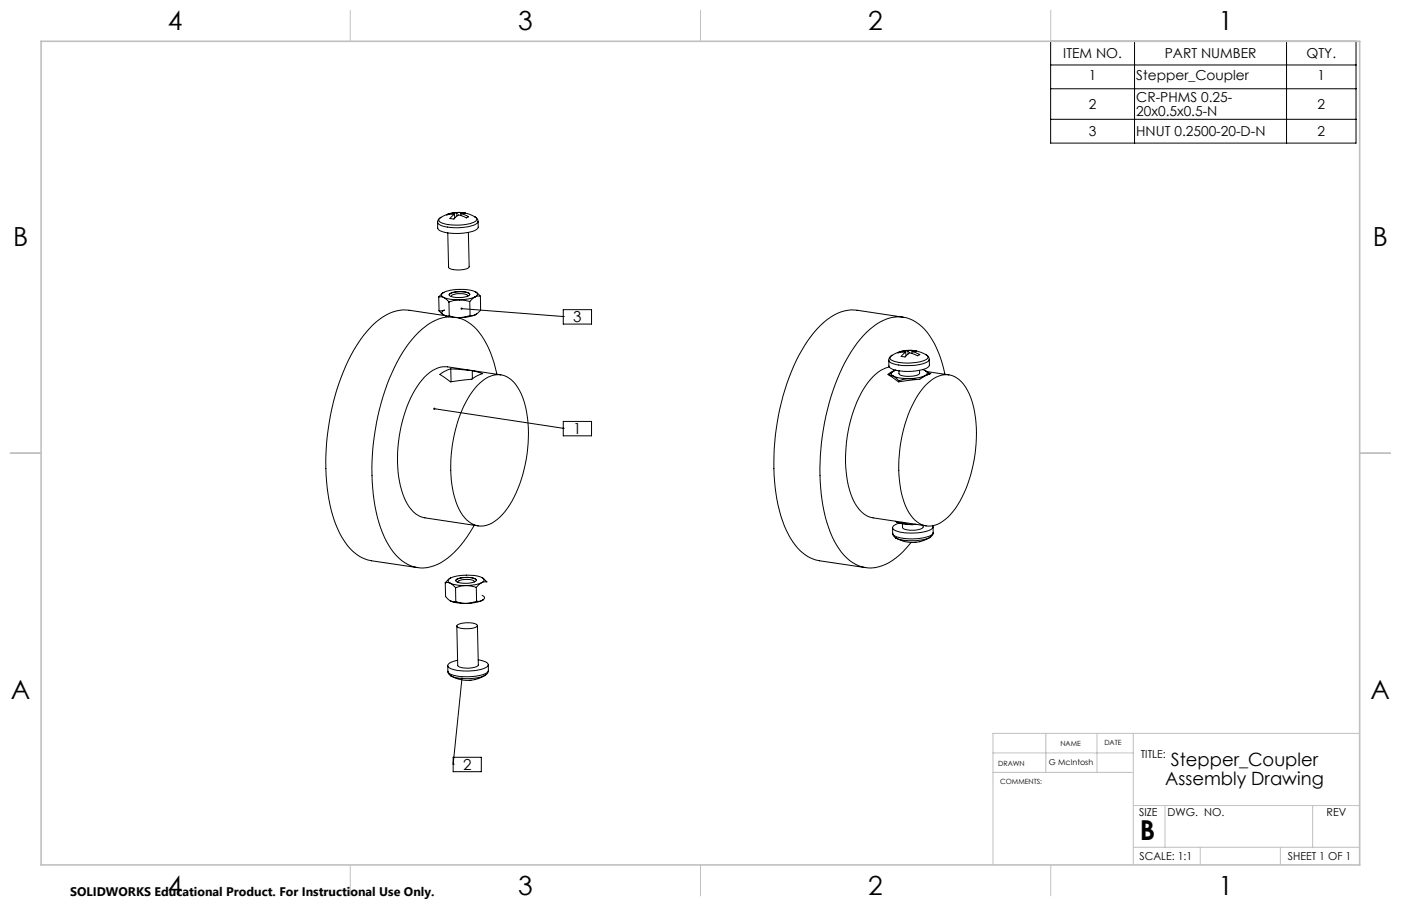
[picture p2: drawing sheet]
<svg xmlns="http://www.w3.org/2000/svg" width="432mm" height="279mm" viewBox="0 0 432 279" stroke-linecap="round" stroke-linejoin="round" font-family="sans-serif">
<g fill="none" stroke="#000" stroke-width=".31">
<path d="M323.8 12.7h94.1v31.4h-94.1zM349.7 12.7v31.4M396.5 12.7v31.4M323.8 20h94.1M323.8 27.4h94.1M323.8 36.8h94.1M134.9 68.5v1.8a3.2 3.2 0 0 0 3.1 1.5M135.9 67l-.7 .6-.3 .9M138.4 65.9l-.7 .4 2.4-.2M138.4 65.9l.1 .2M140.1 66.1l.1 1.1M140.8 65.7l-2.4 .2"/>
<path d="M140.8 65.7v.9M142 65.5a8.9 8.9 0 0 0-6.8 2.2v.2a4.3 4.3 0 0 0 3.7 1.5 12.7 12.7 0 0 0 7.8-1.3l.2-.3a1.84 1.84 0 0 0-1.7-1.5l-2.1-.6M142.1 65.9l2.3 1-.2 .1a.91 .91 0 0 1-1.4-.3 1.7 1.7 0 0 0-2.2 .1l-.2 .2a1.35 1.35 0 0 1-1.7 .4l1.4-1.3M142.1 65.9l-.1 .6M142.3 65.5l1.1 .2-1.3 .2M142.3 65.5l-1.5 .2M142.3 65.5l-.1 .3M144.4 71.7l.2 10.6a5.3 5.3 0 0 1-4.8 .8l-1.2-.3-.3-.3-.3-10.7M146.3 66.9l.7 .5 .4 .9M147.4 68.3v1.8a3.4 3.4 0 0 1-3.1 1.6 20.5 20.5 0 0 1-6.3 .1M147.4 68.3l-.1 .2a7.4 7.4 0 0 1-5.3 1.7 11.6 11.6 0 0 1-7-1.2l-.1-.5M135.2 91.6l1.6 .2"/>
<path d="M135.2 91.6l.1 4.2M135.3 95.8l1.6 1.4M135.3 95.8l1.6-.2a.79 .79 0 0 0-.7 .8 .79 .79 0 0 0 .7 .8M136.5 90.3l-1.3 1.3M136.7 97.1h.1M136.8 91.8a12.6 12.6 0 0 0 4.8 .7M136.8 91.8l1.6 1.3M136.9 97.2l1.6 .2M136.9 97.2a11.6 11.6 0 0 0 4.8 .8M137.1 97.3l-11-1.6a13.5 13.5 0 0 0-11.4 4.7 53 53 0 0 0-12.4 25.7 67 67 0 0 0 .7 34.4 20.1 20.1 0 0 0 8.4 11.4l3.1 1 14.2 2.1M138.4 93.1l.1 4.3M138.5 97.4l3.2 .6"/>
<path d="M138.5 97.7a16.3 16.3 0 0 0-11.5 7 60.3 60.3 0 0 0-11.6 29.6 61.3 61.3 0 0 0 2.4 29.8 17.6 17.6 0 0 0 8.8 10.4 12 12 0 0 0 12.4-3.2 35.8 35.8 0 0 0 7.2-9.3M138.6 90.6a7 7 0 0 1 6.2 .1v.1a5.8 5.8 0 0 1-4.9 .9l-1.2-.4-.3-.4zM141 98a13.8 13.8 0 0 1 8.9 8l1.8 4.2 1.4 5.2M141.6 92.5l-3.2 .6M141.6 92.5l3.2 .5M142.3 95.2l31.3 2.4M144.1 91.3h.1a2.3 2.3 0 0 0-2.6-.7 2.45 2.45 0 0 0-2.5 .8v.1M144.8 90.8a3.8 3.8 0 0 0-3.8-.8 2.73 2.73 0 0 0-2.6 .9M144.8 93l.1 4.3M144.9 97.3l-3.2 .7M146.4 91.6l-1.4 .5-3.4 .4M146.4 91.6l-1.6 1.4"/>
<path d="M146.4 90a13.3 13.3 0 0 0-10.1 .5l-.2 .7 .7 .6M146.4 90a.81 .81 0 0 1 .8 .8 .81 .81 0 0 1-.8 .8M146.4 90l1.7 1.3M146.5 97l-1.6 .3M146.5 97a12.8 12.8 0 0 1-4.8 1M146.7 90.1h.1M146.8 96.9h.1M146.8 96.9l-.3 .1M148.1 91.3l-1.7 .3M148.1 91.3v4.3l-1.6 1.4M173.6 97.6h.1M173.6 95.5h8.7v4.4h-8.7z"/>
<path d="M278.4 97.8l-14.2-2.1a13.4 13.4 0 0 0-11.4 4.7 50.3 50.3 0 0 0-12 23.7 69.7 69.7 0 0 0-.2 34.9 20.8 20.8 0 0 0 8.9 12.9l3.1 1 14.2 2.1M138.9 113.8l-2.1 .8-1.2 .9 3.3 2.3 4.3-.6a5.2 5.2 0 0 0 3.5-1.1l2.1-.9-3.2-.9M138.9 113.8l6.7 .5M138.9 113.8l.1 3.9M145.6 114.3v2.5M147.3 118.7a7.7 7.7 0 0 1 8.9-2.5 14 14 0 0 1 5.9 10 43 43 0 0 1-5.7 30.6 11 11 0 0 1-8.1 5.4 8 8 0 0 1-6.8-5.2 37.8 37.8 0 0 1-1.1-24.7 31.2 31.2 0 0 1 6.9-13.6zM154.4 115.6l-16.4-2.5a9.1 9.1 0 0 0-7.9 4 39.7 39.7 0 0 0-7.6 23.9 27 27 0 0 0 3.7 15.4l1.9 2.1 2.3 1.1 17 2.6M274.1 113.2a12 12 0 0 0-7.4 5.9 42.3 42.3 0 0 0-4.5 33.2 10 10 0 0 0 6.9 7.4l16.4 2.5M274.2 115.9l1.2 .1M275 109.6l-.9 .8-.2 .7M275.1 114.7l-1.1 1M275.2 114.6l-.1 .1"/>
<path d="M275.4 116a11.6 11.6 0 0 0 4.8 .8M275.4 116l1.6 1.4M275.9 114.1l-2.2 1.4 3.2 2.3 4.4-.6a5.2 5.2 0 0 0 3.5-1.1l2.1-.9-.9-.3M276.1 114.2l-.6 .2a.8 .8 0 0 0-.8 .8 .8 .8 0 0 0 .7 .8M277 117.4v.3M277.5 108.4l-.7 .4 2.3-.2M277.5 108.4l.1 .3M279.1 108.6l.2 1.1M279.9 108.2l-2.4 .2M279.9 108.2v.9M280.2 116.8l-3.2 .6M280.2 116.8l2.3 .3"/>
<path d="M281 108.1a8.9 8.9 0 0 0-6.7 2.1v.3a4.4 4.4 0 0 0 3.6 1.4 13.1 13.1 0 0 0 7.9-1.3 1.12 1.12 0 0 0-1.1-1.6l-2.5-.8M281.1 108.4l2.4 1-.3 .1a.91 .91 0 0 1-1.3-.2 1.6 1.6 0 0 0-2.3 .1l-.1 .1a1.32 1.32 0 0 1-1.6 .4l1.2-1.3M281.1 108.4v.6M281.3 108.1l1.2 .2-1.4 .1M281.3 108.1l-1.4 .1M281.3 108.1l-.1 .3M283.4 114.2v.9a2.58 2.58 0 0 1-2.6 .9 4 4 0 0 1-3.7-.8v-.8M284.4 114l.7 .3M285 115.9l-1.4 .5-3.4 .4M285 115.9l-.8 .6M285.1 114.3a.82 .82 0 0 1 .7 .8 .82 .82 0 0 1-.8 .8M285.1 114.3l1.4 1.1"/>
<path d="M285.3 114.4h.1M285.4 109.4l.7 .5 .3 .9M285.4 118.7a7.7 7.7 0 0 1 8.9-2.5 13 13 0 0 1 5.6 8.6 42.8 42.8 0 0 1-5.4 32 11.2 11.2 0 0 1-8.1 5.4 8 8 0 0 1-6.9-5.2 37.8 37.8 0 0 1-1-24.7 32.3 32.3 0 0 1 6.9-13.6zM285.6 114.6l6.9 1M285.8 115.6l-.8 .3M286.4 110.8l.1 1.8a3.2 3.2 0 0 1-3.1 1.6 15 15 0 0 1-9-.7l-.4-.6-.1-1.8M286.4 110.8a3.4 3.4 0 0 1-3 1.6 14.9 14.9 0 0 1-9-.7l-.5-.6M291.2 115.4a28.3 28.3 0 0 0-7-14.6 10.6 10.6 0 0 0-14.1-.8 38.9 38.9 0 0 0-12.7 18.5 71.5 71.5 0 0 0-2.6 42.6 20.8 20.8 0 0 0 8.9 12.9 11 11 0 0 0 12.3-1.9l2.1-1.8 2.7-3M133.9 126l39.7 6.1M173.6 132.1h.1M173.6 130h8.7v4.4h-8.7zM137.2 179.7l1.6 .2"/>
<path d="M137.2 179.7l.1 4.3 1.6 1.3M138.8 179.9a12.5 12.5 0 0 0 4.8 .7M138.8 179.9l1.6 1.4M138.9 178.3a.81 .81 0 0 0-.8 .8 .81 .81 0 0 0 .7 .8M138.9 178.3l-1.7 1.4M140.7 178.7a7 7 0 0 1 6.1 .1v.2a5.7 5.7 0 0 1-4.9 .8l-1.2-.4-.2-.3zM146.2 179.5a2.28 2.28 0 0 0-2.5-.8 2.58 2.58 0 0 0-2.6 .8v.1M146.8 178.9a5.2 5.2 0 0 0-4.8-.6l-.9 .2-.6 .6M148.4 179.7a11.7 11.7 0 0 1-4.8 .9M148.4 179.7l-1.6 1.5M148.5 178.1a15 15 0 0 0-9.6 .2M148.5 178.1a.82 .82 0 0 1 .7 .8 .82 .82 0 0 1-.8 .8"/>
<path d="M148.5 178.1l1.6 1.4-1.7 .2M275.1 162.7v1.8M275.2 164.5l.2 .8 .9 .7M275.9 160.8l.6 .2M276.5 161l.6 .3 .9-.1M276.5 161a11.6 11.6 0 0 0 4.7 .8M277.2 161.3l-1.5 .7-.6 .7a3 3 0 0 0 3 1.5 15.4 15.4 0 0 0 9.1-1.1l.3-.4v-.6M278 161.2l3.2 .6M278 161v.2M278.2 161.6v1.1a4.5 4.5 0 0 0 4.1 .8l2-.7 .2-.8M282.2 161.7l-1 .1M282.4 161.7l-1.2 .1"/>
<path d="M286.7 165.7l-3.2 1.3a10.4 10.4 0 0 1-7.4-1.1l.1 .1M286.7 165.7a15.2 15.2 0 0 1-10.5 .3M287.6 162.5v1.7M287.6 164.2l-.2 .8-.8 .7M287.6 164.2v.2a7.4 7.4 0 0 1-5.4 1.8 11.6 11.6 0 0 1-6.9-1.3l-.2-.4M138.9 185.3l.7 .3 .9-.1M138.9 185.3a11.6 11.6 0 0 0 4.8 .8M140.4 181.3l.1 4.2M140.5 185.5l3.2 .6M140.9 192.8a7.1 7.1 0 0 1 6.1-.1l.1 .2a2.93 2.93 0 0 1-2.8 1 4.6 4.6 0 0 1-3.5-.7zM143.6 180.6l-1.8 .2-1.4 .5M143.6 180.6l3.2 .6"/>
<path d="M146.8 181.2l.1 4.2M146.9 185.4l-3.2 .7M147.1 192.9l.3 12.2a5 5 0 0 1-4.6 .9l-1.3-.4-.4-.4-.3-12.2M148.6 185.2l-1.7 .2M148.6 185.2a12.4 12.4 0 0 1-4.9 .9M148.6 183.6a.79 .79 0 0 1 .7 .8 .79 .79 0 0 1-.7 .8M148.9 185l-.3 .2M148.9 185h-.1M138 205.3v1.7M138 207l.3 .9 .8 .6M142.4 209.2l-2.7 26.5M146.4 209.6h.1"/>
<path d="M147.4 203.5a3.6 3.6 0 0 1 3.1 1.5 3.3 3.3 0 0 1-3.1 1.6 15.3 15.3 0 0 1-9-.7l-.4-.7a3.7 3.7 0 0 1 3-1.5M149.5 208.2l-1.8 1-1.3 .4M149.5 208.2a15.1 15.1 0 0 1-10.5 .3 10.5 10.5 0 0 0 7.4 1.1M150.5 205v1.8M150.5 206.8l-.4 1-.6 .4M150.5 206.8a3.4 3.4 0 0 1-3.1 1.6 15.7 15.7 0 0 1-9-.7l-.4-.7M139.7 235.7h.1M139.7 233.5h8.6v4.5h-8.6z"/>
</g>
<g fill="none" stroke="#c0c0c0" stroke-width=".31">
<path d="M107.9 3.2v9.5M215.9 3.2v9.5M323.8 3.2v9.5M3.1 139.7h9.6M419.1 139.7h9.5M306 232.2h43.3M306 238.2h43M322.3 226.2v12M338.1 226.2v12M349.3 226.2v40.5M419.1 226.2h-113.1v40.5M349.3 248.4h69.8"/>
<path d="M359.1 248.4v12.9M404.6 248.4v12.9M107.9 266.7v9.6M215.9 266.7v9.6M323.8 266.7v9.6M349.3 261.3h69.8M369.9 261.3v5.4M394.6 261.3v5.4"/>
</g>
<path d="M12.7 12.7h406.4v254h-406.4z" fill="none" stroke="#c0c0c0" stroke-width=".5"/>
<path d="M142 94.9l-.1 .3h.4h-.4a.33 .33 0 0 0 .4 .3 .33 .33 0 0 0 .2-.5 .33 .33 0 0 0-.5-.1zM133.6 125.8l-.1 .2h.4h-.4a.34 .34 0 0 0 .4 .4 .34 .34 0 0 0 .3-.5 .34 .34 0 0 0-.6-.1zM142.1 209a.35 .35 0 0 0 .1 .5 .35 .35 0 0 0 .5-.1 .35 .35 0 0 0-.3-.5v.3v-.3z" fill="#000"/>
<text font-size="8.5" x="351.3" y="259">B</text>
<g font-size="8.1">
<text x="51.7" y="9.3">4</text>
<text x="159.7" y="9.3">3</text>
<text x="267.6" y="9.3">2</text>
<text x="375.6" y="9.3">1</text>
<text x="4" y="76">B</text>
<text x="423.1" y="76">B</text>
<text x="3.3" y="215.7">A</text>
<text x="422.4" y="215.7">A</text>
<text x="51.7" y="276">4</text>
<text x="159.7" y="276">3</text>
<text x="267.6" y="276">2</text>
<text x="375.6" y="276">1</text>
</g>
<g font-size="5.6">
<text x="360.9" y="236.3">Stepper_Coupler</text>
<text x="359.1" y="242">Assembly Drawing</text>
</g>
<g font-size="4.7">
<text x="176.7" y="99.4">3</text>
<text x="176.7" y="133.9">1</text>
<text x="142.7" y="237.4">2</text>
</g>
<g font-size="4.2">
<text x="327.7" y="17.9">ITEM NO.</text>
<text x="359" y="17.9">PART NUMBER</text>
<text x="402.7" y="17.9">QTY.</text>
<text x="335.6" y="24.8">1</text>
<text x="350.2" y="24.8">Stepper_Coupler</text>
<text x="406.1" y="24.8">1</text>
<text x="335.6" y="33.6">2</text>
<text x="350.2" y="31.5">CR-PHMS 0.25-</text>
<text x="350.2" y="35.6">20x0.5x0.5-N</text>
<text x="406.1" y="33.6">2</text>
<text x="335.6" y="42">3</text>
<text x="350.2" y="42">HNUT 0.2500-20-D-N</text>
<text x="406.1" y="42">2</text>
</g>
<text font-size="3.8" x="21.6" y="276.3">SOLIDWORKS Educational Product. For Instructional Use Only.</text>
<g font-size="3.4">
<text x="351.6" y="233.7">TITLE:</text>
<text x="351.1" y="251.6">SIZE</text>
<text x="359.9" y="251.6">DWG. NO.</text>
<text x="408.9" y="251.7">REV</text>
<text x="351.2" y="265.2">SCALE: 1:1</text>
<text x="396.9" y="265.2">SHEET 1 OF 1</text>
</g>
<text font-size="2.5" x="323.3" y="235.9">G McIntosh</text>
<g font-size="2.2">
<text x="326.8" y="230">NAME</text>
<text x="340.4" y="229.7">DATE</text>
<text x="307.7" y="236.3">DRAWN</text>
<text x="308.3" y="241.8">COMMENTS:</text>
</g>
</svg>
